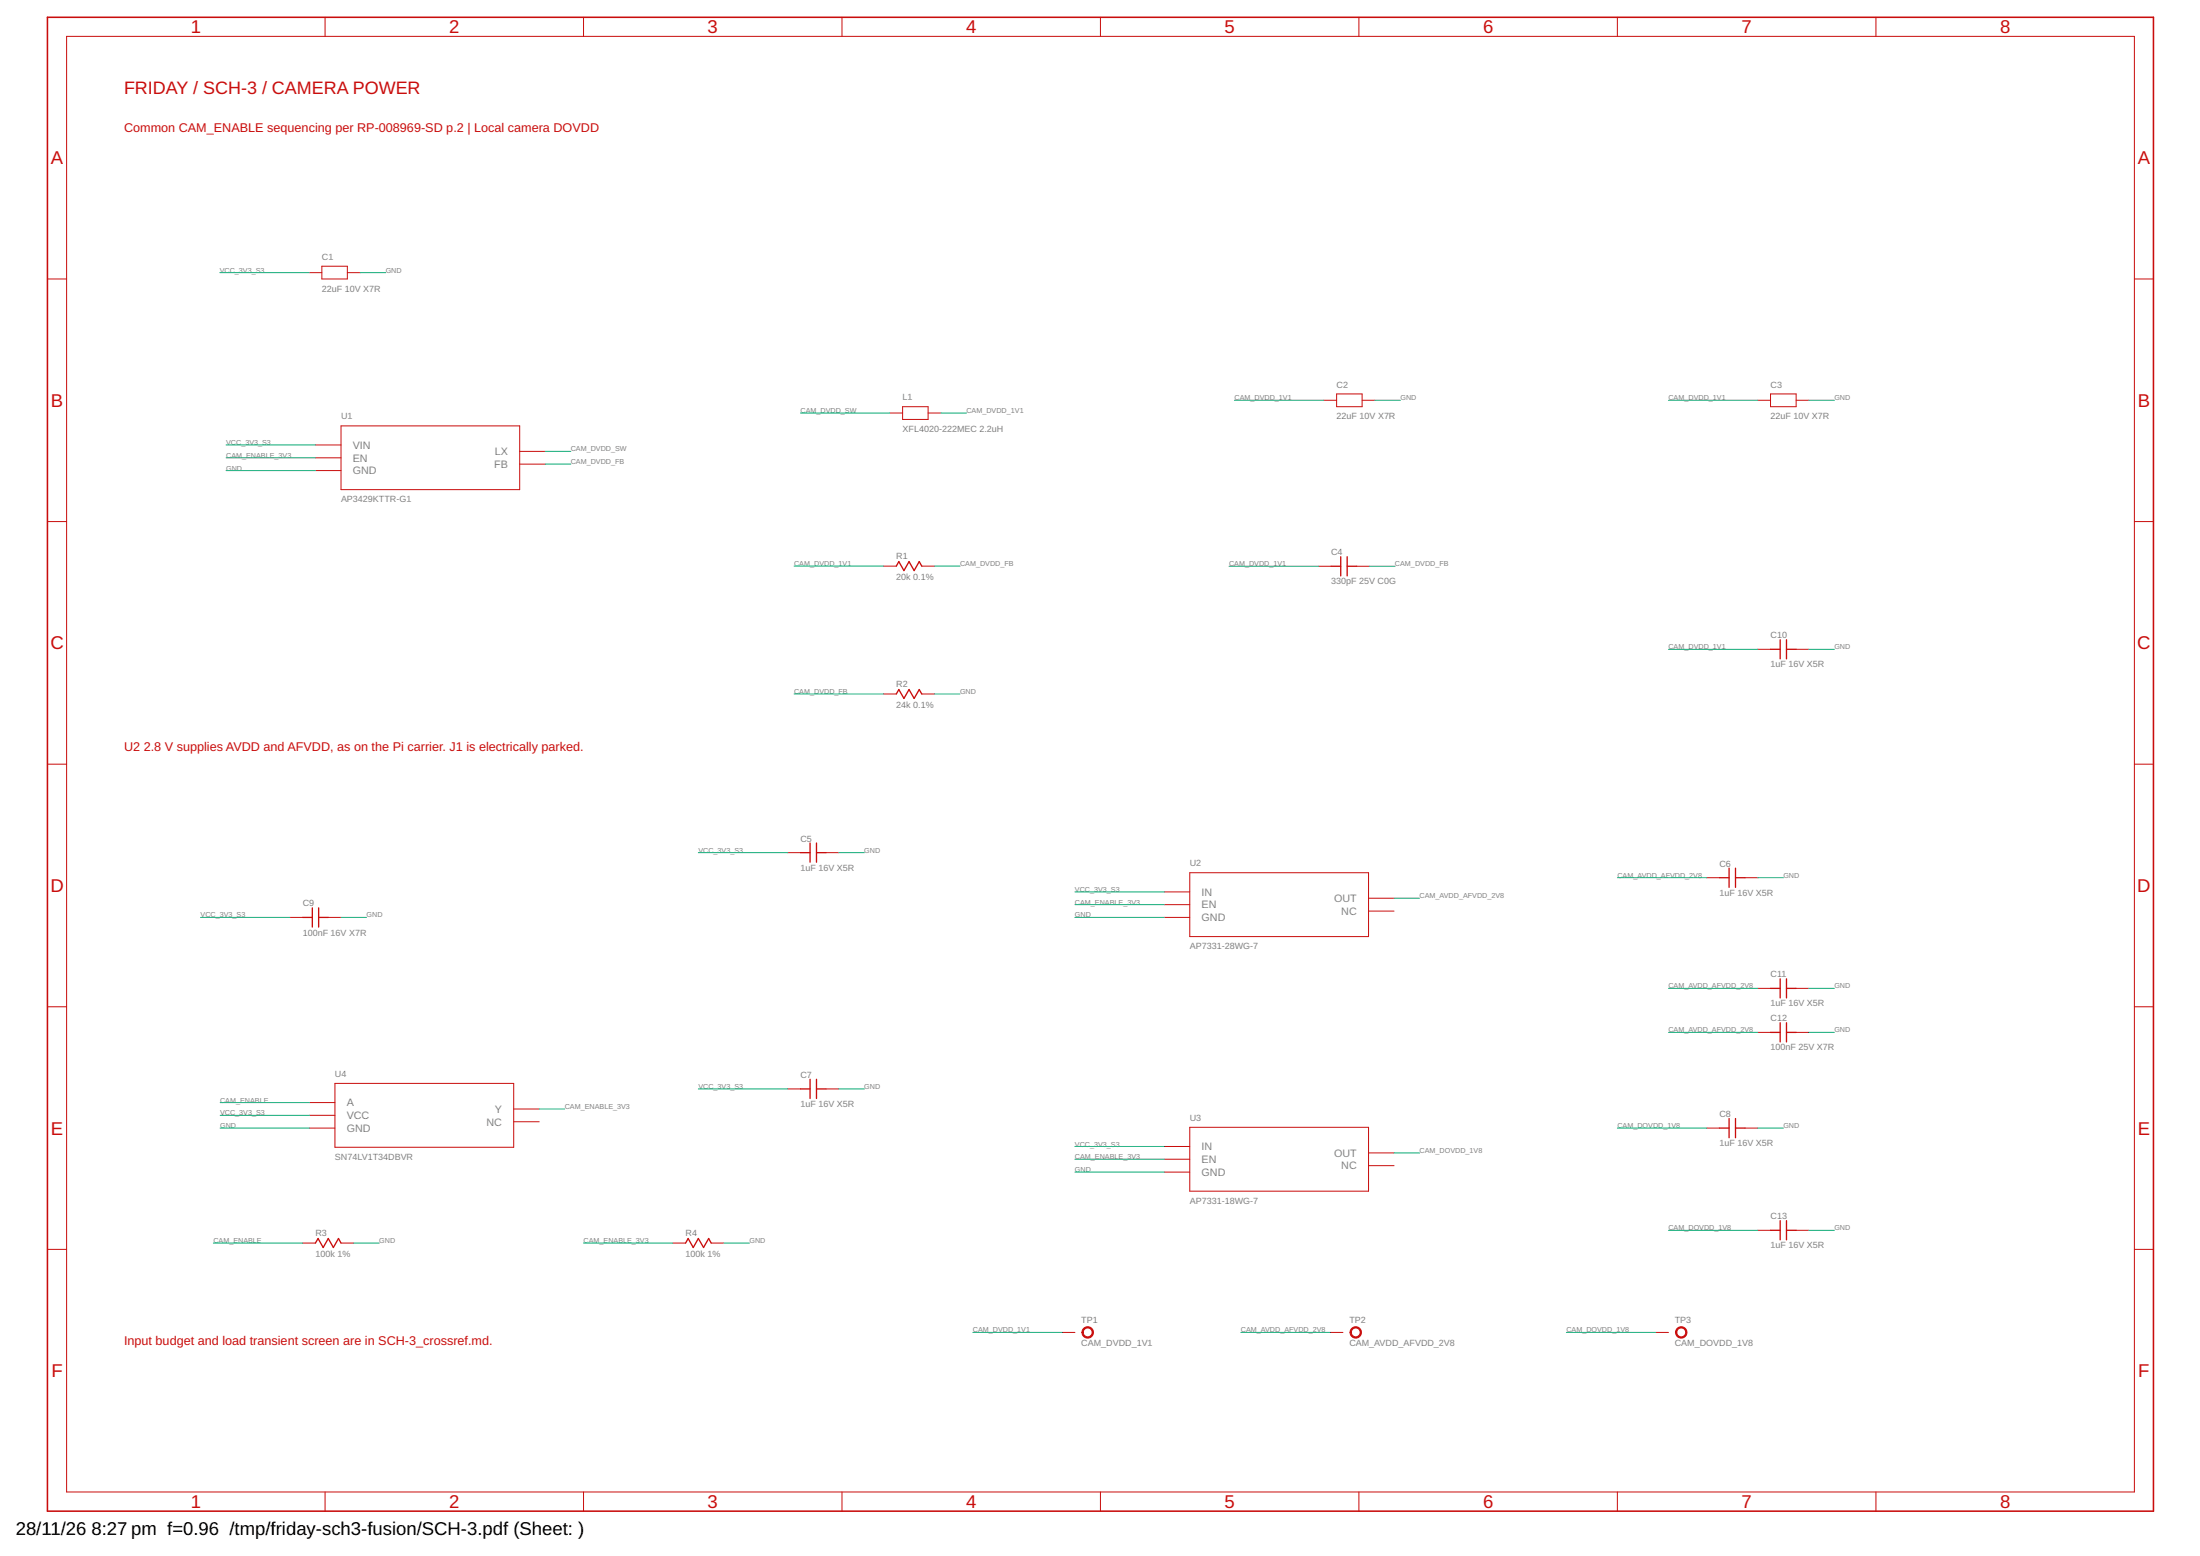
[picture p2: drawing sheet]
<svg xmlns="http://www.w3.org/2000/svg" width="420mm" height="297mm" viewBox="0 0 420 297" stroke-linecap="round" stroke-linejoin="round" font-family="sans-serif">
<path d="M9.1 3.3h402.2v285.2h-402.2z" fill="none" stroke="#c90d0c" stroke-width=".3"/>
<g fill="none" stroke="#c90d0c" stroke-width=".19">
<path d="M12.7 6.9h394.9v277.9h-394.9zM62.1 3.3v3.6M111.4 3.3v3.6M160.8 3.3v3.6M210.2 3.3v3.6M259.5 3.3v3.6M308.9 3.3v3.6M358.3 3.3v3.6M9.1 53.3h3.6M59 52h2.5M61.5 50.8h4.8v2.5h-4.8zM66.3 52h2.5"/>
<path d="M407.6 53.3h3.7M169.9 78.8h2.5M172.4 77.6h4.8v2.5h-4.8zM177.2 78.8h2.5M252.8 76.4h2.5M255.3 75.2h4.8v2.4h-4.8zM260.1 76.4h2.5M335.7 76.4h2.4M338.1 75.2h4.9v2.4h-4.9zM343 76.4h2.5M9.1 99.6h3.6M60.2 84.9h4.9"/>
<path d="M60.2 87.4h4.9M60.2 89.8h4.9M65.1 81.3h34.2v12.2h-34.2zM99.3 86.2h4.8M99.3 88.6h4.8M407.6 99.6h3.7M168.7 108.1h2.5M176 108.1h2.5M251.8 108.1h2.4M259.1 108.1h2.4M168.7 132.5h2.5M176 132.5h2.5"/>
<path d="M335.7 124h2.4M343 124h2.5M9.1 145.9h3.6M407.6 145.9h3.7M55.4 175.1h2.4M62.7 175.1h2.4M150.5 162.8h2.4M157.8 162.8h2.4M222.4 170.3h4.8M222.4 172.7h4.8M222.4 175.1h4.8M227.2 166.6h34.2v12.2h-34.2z"/>
<path d="M261.4 171.5h4.8M261.4 173.9h4.8M326 167.6h2.4M333.3 167.6h2.4M9.1 192.2h3.6M335.7 188.7h2.4M335.7 197.1h2.4M343 188.7h2.5M343 197.1h2.5M407.6 192.2h3.7M59.1 210.5h4.9M59.1 212.9h4.9"/>
<path d="M59.1 215.3h4.9M64 206.8h34.1v12.2h-34.1zM98.1 211.7h4.9M98.1 214.1h4.9M150.5 207.9h2.4M157.8 207.9h2.4M222.4 218.9h4.8M227.2 215.2h34.2v12.2h-34.2zM326 215.3h2.4M333.3 215.3h2.4M9.1 238.5h3.6M57.8 237.3h2.4"/>
<path d="M65.1 237.3h2.5M128.5 237.3h2.4M135.8 237.3h2.5M222.4 221.3h4.8M222.4 223.8h4.8M261.4 220.1h4.8M261.4 222.5h4.8M335.7 234.9h2.4M343 234.9h2.5M407.6 238.5h3.7M202.9 254.4h2.4M254 254.4h2.5"/>
<path d="M316.2 254.4h2.4M62.1 284.8v3.7M111.4 284.8v3.7M160.8 284.8v3.7M210.2 284.8v3.7M259.5 284.8v3.7M308.9 284.8v3.7M358.3 284.8v3.7"/>
</g>
<g fill="none" stroke="#c90d0c" stroke-width=".25">
<path d="M171.2 108.1l.5-.9 .9 1.7 1-1.7 1 1.7 1-1.7 .4 .9M254.2 108.1h1.9M256.1 106.3v3.6M257.3 106.3v3.6M257.3 108.1h1.8M171.2 132.5l.5-.9 .9 1.7 1-1.7 1 1.7 1-1.7 .4 .9M338.1 124h1.9M340 122.1v3.7M341.2 122.1v3.7M341.2 124h1.8M57.8 175.1h1.8M59.6 173.3v3.7"/>
<path d="M60.9 173.3v3.7M60.9 175.1h1.8M152.9 162.8h1.8M154.7 160.9v3.7M155.9 160.9v3.7M155.9 162.8h1.9M328.4 167.6h1.8M330.2 165.7v3.7M331.4 165.7v3.7M331.4 167.6h1.9M338.1 188.7h1.9M338.1 197.1h1.9"/>
<path d="M340 186.9v3.6M340 195.2v3.7M341.2 186.9v3.6M341.2 195.2v3.7M341.2 188.7h1.8M341.2 197.1h1.8M152.9 207.9h1.8M154.7 206v3.7M155.9 206v3.7M155.9 207.9h1.9M328.4 215.3h1.8M330.2 213.5v3.7"/>
<path d="M331.4 213.5v3.7M331.4 215.3h1.9M60.2 237.3l.5-.9 1 1.7 1-1.7 1 1.7 .9-1.7 .5 .9M130.9 237.3l.5-.9 1 1.7 1-1.7 1 1.7 .9-1.7 .5 .9M338.1 234.9h1.9M340 233v3.7M341.2 233v3.7M341.2 234.9h1.8"/>
</g>
<g fill="#c90d0c" stroke="#c90d0c" stroke-width=".19">
<path d="M207 253.5a1.1 1.1 0 0 1 1.7 .4 1.1 1.1 0 0 1-.7 1.5 1.1 1.1 0 0 1-1.4-1h.3a.86 .86 0 0 1 1.2-.8 .86 .86 0 0 1 .2 1.5 .86 .86 0 0 1-1.4-.5v-.2h-.3z" fill-rule="evenodd"/>
<path d="M258.2 253.5a1.09 1.09 0 0 1 1.7 .4 1.09 1.09 0 0 1-.7 1.5 1.09 1.09 0 0 1-1.4-1h.3a.85 .85 0 0 1 1.1-.9 .85 .85 0 0 1 .3 1.4 .85 .85 0 0 1-1.4-.3v-.2h-.3z" fill-rule="evenodd"/>
<path d="M320.4 253.5a1.1 1.1 0 0 1 1.7 .4 1.1 1.1 0 0 1-.8 1.5 1.1 1.1 0 0 1-1.3-1h.2a.85 .85 0 0 1 1.2-.9 .85 .85 0 0 1 .3 1.4 .85 .85 0 0 1-1.4-.3l-.1-.2h-.2z" fill-rule="evenodd"/>
</g>
<g fill="none" stroke="#0dab76" stroke-width=".19">
<path d="M42 52h17M68.8 52h4.9M152.9 78.8h17M179.7 78.8h4.9M235.8 76.4h17M262.6 76.4h4.9M318.6 76.4h17.1M345.5 76.4h4.8M43.2 84.9h17M43.2 87.4h17M43.2 89.8h17M104.1 86.2h4.9"/>
<path d="M104.1 88.6h4.9M151.7 108.1h17M178.5 108.1h4.8M234.7 108.1h17.1M261.5 108.1h4.9M151.7 132.5h17M178.5 132.5h4.8M318.6 124h17.1M345.5 124h4.8M38.3 175.1h17.1M65.1 175.1h4.9M133.4 162.8h17.1"/>
<path d="M160.2 162.8h4.9M205.3 170.3h17.1M205.3 175.1h17.1M205.3 172.7h17.1M266.2 171.5h4.9M308.9 167.6h17.1M335.7 167.6h4.9M318.6 188.7h17.1M318.6 197.1h17.1M345.5 188.7h4.8M345.5 197.1h4.8M42 212.9h17.1"/>
<path d="M42 215.3h17.1M42 210.5h17.1M103 211.7h4.8M133.4 207.9h17.1M160.2 207.9h4.9M205.3 218.9h17.1M308.9 215.3h17.1M335.7 215.3h4.9M40.7 237.3h17.1M67.6 237.3h4.8M111.4 237.3h17.1M138.3 237.3h4.8"/>
<path d="M205.3 221.3h17.1M205.3 223.8h17.1M266.2 220.1h4.9M318.6 234.9h17.1M345.5 234.9h4.8M185.8 254.4h17.1M237 254.4h17M299.1 254.4h17.1"/>
</g>
<g font-size="3.5" fill="#c90d0c">
<text x="36.4" y="6.4">1</text>
<text x="85.8" y="6.4">2</text>
<text x="135.1" y="6.4">3</text>
<text x="184.5" y="6.4">4</text>
<text x="233.9" y="6.4">5</text>
<text x="283.2" y="6.4">6</text>
<text x="332.6" y="6.4">7</text>
<text x="382" y="6.4">8</text>
<text x="9.7" y="31.4">A</text>
<text x="408.3" y="31.4">A</text>
<text x="9.7" y="77.7">B</text>
<text x="408.3" y="77.7">B</text>
<text x="9.6" y="124">C</text>
<text x="408.2" y="124">C</text>
<text x="9.6" y="170.3">D</text>
<text x="408.2" y="170.3">D</text>
<text x="9.7" y="216.6">E</text>
<text x="408.3" y="216.6">E</text>
<text x="9.8" y="262.9">F</text>
<text x="408.4" y="262.9">F</text>
<text x="36.4" y="287.9">1</text>
<text x="85.8" y="287.9">2</text>
<text x="135.1" y="287.9">3</text>
<text x="184.5" y="287.9">4</text>
<text x="233.9" y="287.9">5</text>
<text x="283.2" y="287.9">6</text>
<text x="332.6" y="287.9">7</text>
<text x="382" y="287.9">8</text>
</g>
<g font-size="3.5">
<text x="3" y="293">28/11/26</text>
<text x="17.5" y="293">8:27 pm f=0.96 /tmp/friday-sch3-fusion/SCH-3.pdf (Sheet: )</text>
</g>
<text font-size="3.4" fill="#c90d0c" x="23.7" y="17.9">FRIDAY / SCH-3 / CAMERA POWER</text>
<g font-size="2.4" fill="#c90d0c">
<text x="23.7" y="25.2">Common CAM_ENABLE sequencing per RP-008969-SD p.2 | Local camera DOVDD</text>
<text x="23.7" y="143.4">U2</text>
<text x="27.4" y="143.4">2.8 V supplies AVDD and AFVDD, as on the Pi carrier. J1 is electrically parked.</text>
<text x="23.7" y="256.8">Input budget and load transient screen are in SCH-3_crossref.md.</text>
</g>
<g font-size="2.1" fill="#808080">
<text x="67.4" y="85.7">VIN</text>
<text x="67.4" y="88.1">EN</text>
<text x="94.4" y="89.3">FB</text>
<text x="94.5" y="86.9">LX</text>
<text x="67.4" y="90.6">GND</text>
<text x="229.5" y="171">IN</text>
<text x="229.5" y="173.4">EN</text>
<text x="254.8" y="172.2">OUT</text>
<text x="229.5" y="175.9">GND</text>
<text x="256.2" y="174.6">NC</text>
<text x="66.2" y="211.2">A</text>
<text x="66.2" y="213.6">VCC</text>
<text x="92.9" y="214.9">NC</text>
<text x="94.5" y="212.4">Y</text>
<text x="66.2" y="216.1">GND</text>
<text x="229.5" y="219.6">IN</text>
<text x="254.8" y="220.8">OUT</text>
<text x="229.5" y="222">EN</text>
<text x="229.5" y="224.5">GND</text>
<text x="256.2" y="223.3">NC</text>
</g>
<g font-size="1.7" fill="#808080">
<text x="61.5" y="49.6">C1</text>
<text x="61.5" y="55.7">22uF 10V X7R</text>
<text x="172.4" y="76.4">L1</text>
<text x="255.3" y="74">C2</text>
<text x="338.1" y="74">C3</text>
<text x="65.1" y="80.1">U1</text>
<text x="172.4" y="82.5">XFL4020-222MEC 2.2uH</text>
<text x="255.3" y="80.1">22uF 10V X7R</text>
<text x="338.1" y="80.1">22uF 10V X7R</text>
<text x="65.1" y="95.9">AP3429KTTR-G1</text>
<text x="171.2" y="106.7">R1</text>
<text x="254.2" y="106">C4</text>
<text x="171.2" y="110.8">20k 0.1%</text>
<text x="254.2" y="111.6">330pF 25V C0G</text>
<text x="338.1" y="121.8">C10</text>
<text x="171.2" y="131.1">R2</text>
<text x="338.1" y="127.4">1uF 16V X5R</text>
<text x="171.2" y="135.2">24k 0.1%</text>
<text x="152.9" y="160.7">C5</text>
<text x="152.9" y="166.2">1uF 16V X5R</text>
<text x="227.2" y="165.4">U2</text>
<text x="328.4" y="165.5">C6</text>
<text x="57.8" y="173">C9</text>
<text x="328.4" y="171">1uF 16V X5R</text>
<text x="57.8" y="178.6">100nF 16V X7R</text>
<text x="227.2" y="181.2">AP7331-28WG-7</text>
<text x="338.1" y="186.6">C11</text>
<text x="338.1" y="192.1">1uF 16V X5R</text>
<text x="338.1" y="195">C12</text>
<text x="338.1" y="200.5">100nF 25V X7R</text>
<text x="64" y="205.6">U4</text>
<text x="152.9" y="205.8">C7</text>
<text x="152.9" y="211.3">1uF 16V X5R</text>
<text x="227.2" y="214">U3</text>
<text x="328.4" y="213.2">C8</text>
<text x="64" y="221.4">SN74LV1T34DBVR</text>
<text x="328.4" y="218.8">1uF 16V X5R</text>
<text x="227.2" y="229.8">AP7331-18WG-7</text>
<text x="338.1" y="232.7">C13</text>
<text x="60.3" y="240">100k 1%</text>
<text x="60.3" y="235.9">R3</text>
<text x="130.9" y="240">100k 1%</text>
<text x="130.9" y="235.9">R4</text>
<text x="338.1" y="238.3">1uF 16V X5R</text>
<text x="206.5" y="257">CAM_DVDD_1V1</text>
<text x="206.5" y="252.6">TP1</text>
<text x="257.7" y="257">CAM_AVDD_AFVDD_2V8</text>
<text x="257.7" y="252.6">TP2</text>
<text x="319.9" y="257">CAM_DOVDD_1V8</text>
<text x="319.9" y="252.6">TP3</text>
</g>
<g font-size="1.4" fill="#808080">
<text x="42" y="52">VCC_3V3_S3</text>
<text x="73.7" y="52">GND</text>
<text x="235.8" y="76.4">CAM_DVDD_1V1</text>
<text x="267.5" y="76.4">GND</text>
<text x="318.6" y="76.4">CAM_DVDD_1V1</text>
<text x="350.3" y="76.4">GND</text>
<text x="152.9" y="78.9">CAM_DVDD_SW</text>
<text x="184.6" y="78.9">CAM_DVDD_1V1</text>
<text x="43.2" y="85">VCC_3V3_S3</text>
<text x="43.2" y="87.4">CAM_ENABLE_3V3</text>
<text x="43.2" y="89.8">GND</text>
<text x="109" y="86.2">CAM_DVDD_SW</text>
<text x="109" y="88.6">CAM_DVDD_FB</text>
<text x="151.7" y="108.1">CAM_DVDD_1V1</text>
<text x="183.4" y="108.1">CAM_DVDD_FB</text>
<text x="234.7" y="108.1">CAM_DVDD_1V1</text>
<text x="266.4" y="108.1">CAM_DVDD_FB</text>
<text x="318.6" y="123.9">CAM_DVDD_1V1</text>
<text x="350.3" y="123.9">GND</text>
<text x="151.7" y="132.5">CAM_DVDD_FB</text>
<text x="183.4" y="132.5">GND</text>
<text x="133.4" y="162.8">VCC_3V3_S3</text>
<text x="165.1" y="162.8">GND</text>
<text x="308.9" y="167.6">CAM_AVDD_AFVDD_2V8</text>
<text x="340.6" y="167.6">GND</text>
<text x="205.3" y="170.3">VCC_3V3_S3</text>
<text x="205.3" y="172.7">CAM_ENABLE_3V3</text>
<text x="271.1" y="171.5">CAM_AVDD_AFVDD_2V8</text>
<text x="38.3" y="175.1">VCC_3V3_S3</text>
<text x="70" y="175.1">GND</text>
<text x="205.3" y="175.1">GND</text>
<text x="318.6" y="188.7">CAM_AVDD_AFVDD_2V8</text>
<text x="350.3" y="188.7">GND</text>
<text x="318.6" y="197.1">CAM_AVDD_AFVDD_2V8</text>
<text x="350.3" y="197.1">GND</text>
<text x="133.4" y="207.9">VCC_3V3_S3</text>
<text x="165.1" y="207.9">GND</text>
<text x="42" y="212.9">VCC_3V3_S3</text>
<text x="42" y="215.4">GND</text>
<text x="42" y="210.5">CAM_ENABLE</text>
<text x="107.9" y="211.7">CAM_ENABLE_3V3</text>
<text x="308.9" y="215.4">CAM_DOVDD_1V8</text>
<text x="340.6" y="215.4">GND</text>
<text x="205.3" y="218.9">VCC_3V3_S3</text>
<text x="205.3" y="221.3">CAM_ENABLE_3V3</text>
<text x="271.1" y="220.1">CAM_DOVDD_1V8</text>
<text x="205.3" y="223.7">GND</text>
<text x="40.7" y="237.3">CAM_ENABLE</text>
<text x="72.4" y="237.3">GND</text>
<text x="111.4" y="237.3">CAM_ENABLE_3V3</text>
<text x="143.1" y="237.3">GND</text>
<text x="318.6" y="234.9">CAM_DOVDD_1V8</text>
<text x="350.3" y="234.9">GND</text>
<text x="185.8" y="254.4">CAM_DVDD_1V1</text>
<text x="237" y="254.4">CAM_AVDD_AFVDD_2V8</text>
<text x="299.1" y="254.4">CAM_DOVDD_1V8</text>
</g>
</svg>
